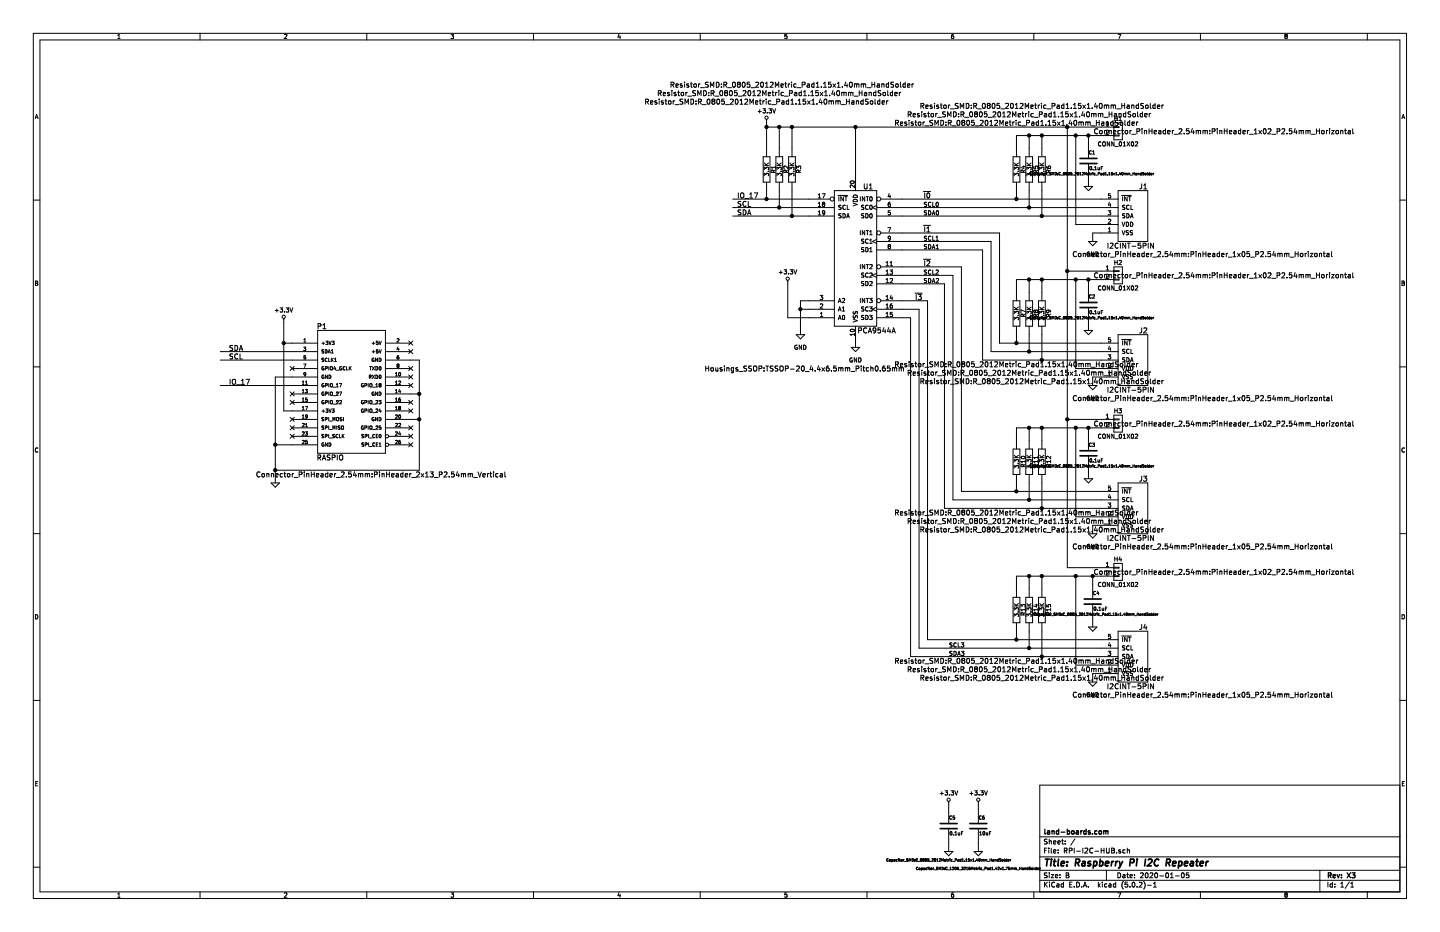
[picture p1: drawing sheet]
EESchema Schematic File Version 4
LIBS:RPI-I2C-HUB-cache
EELAYER 26 0
EELAYER END
$Descr B 17000 11000
encoding utf-8
Sheet 1 1
Title "Raspberry Pi I2C Repeater"
Date "2020-01-05"
Rev "X3"
Comp "land-boards.com"
Comment1 ""
Comment2 ""
Comment3 ""
Comment4 ""
$EndDescr
$Comp
L RPI-I2C-HUB-rescue:RASPIO P1
U 1 1
P 4150 4650
F 0 "P1" H 3800 5450 60  0000 C CNN
F 1 "RASPIO" H 3900 3900 60  0000 C CNN
F 2 "Connector_PinHeader_2.54mm:PinHeader_2x13_P2.54mm_Vertical" H 4500 3700 60  0000 C CNN
F 3 "" H 4150 4650 60  0000 C CNN
	1    4150 4650
	1    0    0    -1  
$EndComp
Text Label 2700 4150 0    60   ~ 0
SDA
Text Label 2700 4250 0    60   ~ 0
SCL
Text Label 2700 4550 0    60   ~ 0
IO_17
Text Label 8700 2550 0    60   ~ 0
SDA
Text Label 8700 2450 0    60   ~ 0
SCL
$Comp
L RPI-I2C-HUB-rescue:GND #PWR01
U 1 1
P 3250 5700
F 0 "#PWR01" H 3250 5700 30  0001 C CNN
F 1 "GND" H 3250 5630 30  0001 C CNN
F 2 "" H 3250 5700 60  0000 C CNN
F 3 "" H 3250 5700 60  0000 C CNN
	1    3250 5700
	1    0    0    -1  
$EndComp
$Comp
L RPI-I2C-HUB-rescue:C C5
U 1 1
P 11200 9750
F 0 "C5" H 11200 9850 40  0000 L CNN
F 1 "0.1uF" H 11206 9665 40  0000 L CNN
F 2 "Capacitor_SMD:C_0805_2012Metric_Pad1.15x1.40mm_HandSolder" H 11200 9350 30  0000 C CNN
F 3 "~" H 11200 9750 60  0000 C CNN
	1    11200 9750
	1    0    0    -1  
$EndComp
$Comp
L RPI-I2C-HUB-rescue:GND #PWR02
U 1 1
P 11200 10050
F 0 "#PWR02" H 11200 10050 30  0001 C CNN
F 1 "GND" H 11200 9980 30  0001 C CNN
F 2 "" H 11200 10050 60  0000 C CNN
F 3 "" H 11200 10050 60  0000 C CNN
	1    11200 10050
	1    0    0    -1  
$EndComp
$Comp
L RPI-I2C-HUB-rescue:C C6
U 1 1
P 11550 9750
F 0 "C6" H 11550 9850 40  0000 L CNN
F 1 "10uF" H 11556 9665 40  0000 L CNN
F 2 "Capacitor_SMD:C_1206_3216Metric_Pad1.42x1.75mm_HandSolder" H 11550 9250 30  0000 C CNN
F 3 "~" H 11550 9750 60  0000 C CNN
	1    11550 9750
	1    0    0    -1  
$EndComp
$Comp
L RPI-I2C-HUB-rescue:GND #PWR03
U 1 1
P 11550 10050
F 0 "#PWR03" H 11550 10050 30  0001 C CNN
F 1 "GND" H 11550 9980 30  0001 C CNN
F 2 "" H 11550 10050 60  0000 C CNN
F 3 "" H 11550 10050 60  0000 C CNN
	1    11550 10050
	1    0    0    -1  
$EndComp
Wire Wire Line
	11550 9950 11550 10050
Wire Wire Line
	11200 9950 11200 10050
Wire Wire Line
	11200 9500 11200 9550
Connection ~ 3250 5550
Connection ~ 4950 4950
Wire Wire Line
	4950 4950 4850 4950
Connection ~ 4950 4650
Wire Wire Line
	4850 4650 4950 4650
Connection ~ 3250 5250
Wire Wire Line
	4950 4250 4850 4250
Wire Wire Line
	4950 4250 4950 4650
Wire Wire Line
	4950 5550 3250 5550
Wire Wire Line
	3250 5250 3450 5250
Wire Wire Line
	3250 4450 3250 5250
Wire Wire Line
	3450 4450 3250 4450
Wire Wire Line
	3350 4850 3450 4850
Wire Wire Line
	3350 3800 3350 4050
Wire Wire Line
	3450 4150 2600 4150
Wire Wire Line
	3450 4550 2600 4550
Wire Wire Line
	3450 4250 2600 4250
Connection ~ 3350 4050
Wire Wire Line
	3350 4050 3450 4050
$Comp
L RPI-I2C-HUB-rescue:PCA9544A U1
U 1 1
P 10100 3050
F 0 "U1" H 10250 3900 60  0000 C CNN
F 1 "PCA9544A" H 10350 2200 60  0000 C CNN
F 2 "Housings_SSOP:TSSOP-20_4.4x6.5mm_Pitch0.65mm" H 9500 1750 60  0000 C CNN
F 3 "" H 10150 2900 60  0000 C CNN
	1    10100 3050
	1    0    0    -1  
$EndComp
Wire Wire Line
	9050 1500 9200 1500
Wire Wire Line
	10100 1500 10100 2100
Wire Wire Line
	10100 4000 10100 4100
$Comp
L RPI-I2C-HUB-rescue:GND #PWR04
U 1 1
P 10100 4100
F 0 "#PWR04" H 10100 3850 50  0001 C CNN
F 1 "GND" H 10100 3950 50  0000 C CNN
F 2 "" H 10100 4100 60  0000 C CNN
F 3 "" H 10100 4100 60  0000 C CNN
	1    10100 4100
	1    0    0    -1  
$EndComp
Wire Wire Line
	8650 2350 9050 2350
Wire Wire Line
	8650 2450 9200 2450
Wire Wire Line
	8650 2550 9350 2550
$Comp
L RPI-I2C-HUB-rescue:R R3
U 1 1
P 9350 2000
F 0 "R3" V 9430 2000 50  0000 C CNN
F 1 "3.3K" V 9350 2000 50  0000 C CNN
F 2 "Resistor_SMD:R_0805_2012Metric_Pad1.15x1.40mm_HandSolder" H 9350 3000 60  0000 C CNN
F 3 "" H 9350 2000 60  0000 C CNN
	1    9350 2000
	1    0    0    -1  
$EndComp
$Comp
L RPI-I2C-HUB-rescue:R R2
U 1 1
P 9200 2000
F 0 "R2" V 9280 2000 50  0000 C CNN
F 1 "3.3K" V 9200 2000 50  0000 C CNN
F 2 "Resistor_SMD:R_0805_2012Metric_Pad1.15x1.40mm_HandSolder" H 9200 2900 60  0000 C CNN
F 3 "" H 9200 2000 60  0000 C CNN
	1    9200 2000
	1    0    0    -1  
$EndComp
$Comp
L RPI-I2C-HUB-rescue:R R1
U 1 1
P 9050 2000
F 0 "R1" V 9130 2000 50  0000 C CNN
F 1 "3.3K" V 9050 2000 50  0000 C CNN
F 2 "Resistor_SMD:R_0805_2012Metric_Pad1.15x1.40mm_HandSolder" H 9050 2800 60  0000 C CNN
F 3 "" H 9050 2000 60  0000 C CNN
	1    9050 2000
	1    0    0    -1  
$EndComp
Wire Wire Line
	9050 2250 9050 2350
Connection ~ 9050 2350
Wire Wire Line
	9200 2250 9200 2450
Connection ~ 9200 2450
Wire Wire Line
	9350 2250 9350 2550
Connection ~ 9350 2550
Wire Wire Line
	9050 1450 9050 1500
Wire Wire Line
	9200 1750 9200 1500
Connection ~ 9200 1500
Wire Wire Line
	9350 1750 9350 1500
Connection ~ 9350 1500
$Comp
L RPI-I2C-HUB-rescue:I2CINT-5PIN J1
U 1 1
P 13400 2500
F 0 "J1" H 13300 2800 60  0000 C CNN
F 1 "I2CINT-5PIN" H 13450 2100 60  0000 C CNN
F 2 "Connector_PinHeader_2.54mm:PinHeader_1x05_P2.54mm_Horizontal" H 12600 2000 60  0000 C CNN
F 3 "" H 13400 2350 60  0000 C CNN
	1    13400 2500
	-1   0    0    -1  
$EndComp
Connection ~ 10100 1500
Wire Wire Line
	12700 2650 13000 2650
Wire Wire Line
	12000 1600 12150 1600
Wire Wire Line
	12000 1600 12000 1750
Wire Wire Line
	12150 1750 12150 1600
Connection ~ 12150 1600
Wire Wire Line
	12300 1750 12300 1600
Connection ~ 12300 1600
Wire Wire Line
	10650 2350 12000 2350
Wire Wire Line
	12000 2350 12000 2250
Connection ~ 12000 2350
$Comp
L RPI-I2C-HUB-rescue:I2CINT-5PIN J2
U 1 1
P 13400 4200
F 0 "J2" H 13300 4500 60  0000 C CNN
F 1 "I2CINT-5PIN" H 13450 3800 60  0000 C CNN
F 2 "Connector_PinHeader_2.54mm:PinHeader_1x05_P2.54mm_Horizontal" H 12600 3700 60  0000 C CNN
F 3 "" H 13400 4050 60  0000 C CNN
	1    13400 4200
	-1   0    0    -1  
$EndComp
Wire Wire Line
	12700 4350 13000 4350
Wire Wire Line
	12000 3300 12150 3300
Wire Wire Line
	12000 3300 12000 3450
Wire Wire Line
	12150 3450 12150 3300
Connection ~ 12150 3300
Wire Wire Line
	12300 3450 12300 3300
Connection ~ 12300 3300
Wire Wire Line
	11800 4050 12000 4050
Wire Wire Line
	12000 4050 12000 3950
Wire Wire Line
	12150 4150 12150 3950
Wire Wire Line
	12300 4250 12300 3950
Connection ~ 12300 4250
Connection ~ 12150 4150
Connection ~ 12000 4050
$Comp
L RPI-I2C-HUB-rescue:I2CINT-5PIN J3
U 1 1
P 13400 5950
F 0 "J3" H 13300 6250 60  0000 C CNN
F 1 "I2CINT-5PIN" H 13450 5550 60  0000 C CNN
F 2 "Connector_PinHeader_2.54mm:PinHeader_1x05_P2.54mm_Horizontal" H 12600 5450 60  0000 C CNN
F 3 "" H 13400 5800 60  0000 C CNN
	1    13400 5950
	-1   0    0    -1  
$EndComp
Wire Wire Line
	12700 6100 13000 6100
Wire Wire Line
	12000 5050 12150 5050
Wire Wire Line
	12000 5050 12000 5200
Wire Wire Line
	12150 5200 12150 5050
Connection ~ 12150 5050
Wire Wire Line
	12300 5200 12300 5050
Connection ~ 12300 5050
Wire Wire Line
	11350 5800 12000 5800
Wire Wire Line
	12000 5800 12000 5700
Wire Wire Line
	12150 5900 12150 5700
Wire Wire Line
	12300 6000 12300 5700
Connection ~ 12300 6000
Connection ~ 12150 5900
Connection ~ 12000 5800
$Comp
L RPI-I2C-HUB-rescue:I2CINT-5PIN J4
U 1 1
P 13400 7700
F 0 "J4" H 13300 8000 60  0000 C CNN
F 1 "I2CINT-5PIN" H 13450 7300 60  0000 C CNN
F 2 "Connector_PinHeader_2.54mm:PinHeader_1x05_P2.54mm_Horizontal" H 12600 7200 60  0000 C CNN
F 3 "" H 13400 7550 60  0000 C CNN
	1    13400 7700
	-1   0    0    -1  
$EndComp
Wire Wire Line
	12700 7850 13000 7850
Wire Wire Line
	12000 6800 12150 6800
Wire Wire Line
	12000 6800 12000 6950
Wire Wire Line
	12150 6950 12150 6800
Connection ~ 12150 6800
Wire Wire Line
	12300 6950 12300 6800
Connection ~ 12300 6800
Wire Wire Line
	10950 7550 12000 7550
Wire Wire Line
	12000 7550 12000 7450
Wire Wire Line
	12150 7650 12150 7450
Wire Wire Line
	12300 7750 12300 7450
Connection ~ 12300 7750
Connection ~ 12150 7650
Connection ~ 12000 7550
Wire Wire Line
	12600 1500 12600 3200
Wire Wire Line
	12600 3200 13000 3200
Connection ~ 12600 1500
Wire Wire Line
	12600 4950 13000 4950
Connection ~ 12600 3200
Wire Wire Line
	12600 6700 13000 6700
Connection ~ 12600 4950
Wire Wire Line
	11800 4050 11800 2750
Wire Wire Line
	11800 2750 10650 2750
Wire Wire Line
	11600 2950 11600 4250
Wire Wire Line
	11700 2850 11700 4150
Wire Wire Line
	10650 3150 11350 3150
Wire Wire Line
	11350 3150 11350 5800
Wire Wire Line
	11150 3350 11150 6000
Wire Wire Line
	11250 3250 11250 5900
Wire Wire Line
	10650 3550 10950 3550
Wire Wire Line
	10950 3550 10950 7550
Wire Wire Line
	10750 3750 10750 7750
Wire Wire Line
	10850 7650 10850 3650
$Comp
L RPI-I2C-HUB-rescue:GND #PWR05
U 1 1
P 12900 2850
F 0 "#PWR05" H 12900 2600 50  0001 C CNN
F 1 "GND" H 12900 2700 50  0000 C CNN
F 2 "" H 12900 2850 60  0000 C CNN
F 3 "" H 12900 2850 60  0000 C CNN
	1    12900 2850
	1    0    0    -1  
$EndComp
Wire Wire Line
	13000 2750 12900 2750
Wire Wire Line
	12900 2750 12900 2850
$Comp
L RPI-I2C-HUB-rescue:GND #PWR06
U 1 1
P 12900 4550
F 0 "#PWR06" H 12900 4300 50  0001 C CNN
F 1 "GND" H 12900 4400 50  0000 C CNN
F 2 "" H 12900 4550 60  0000 C CNN
F 3 "" H 12900 4550 60  0000 C CNN
	1    12900 4550
	1    0    0    -1  
$EndComp
Wire Wire Line
	13000 4450 12900 4450
Wire Wire Line
	12900 4450 12900 4550
$Comp
L RPI-I2C-HUB-rescue:GND #PWR07
U 1 1
P 12900 6300
F 0 "#PWR07" H 12900 6050 50  0001 C CNN
F 1 "GND" H 12900 6150 50  0000 C CNN
F 2 "" H 12900 6300 60  0000 C CNN
F 3 "" H 12900 6300 60  0000 C CNN
	1    12900 6300
	1    0    0    -1  
$EndComp
Wire Wire Line
	13000 6200 12900 6200
Wire Wire Line
	12900 6200 12900 6300
$Comp
L RPI-I2C-HUB-rescue:GND #PWR08
U 1 1
P 12900 8050
F 0 "#PWR08" H 12900 7800 50  0001 C CNN
F 1 "GND" H 12900 7900 50  0000 C CNN
F 2 "" H 12900 8050 60  0000 C CNN
F 3 "" H 12900 8050 60  0000 C CNN
	1    12900 8050
	1    0    0    -1  
$EndComp
Wire Wire Line
	13000 7950 12900 7950
Wire Wire Line
	12900 7950 12900 8050
$Comp
L RPI-I2C-HUB-rescue:R R6
U 1 1
P 12300 2000
F 0 "R6" V 12380 2000 50  0000 C CNN
F 1 "3.3K" V 12300 2000 50  0000 C CNN
F 2 "Resistor_SMD:R_0805_2012Metric_Pad1.15x1.40mm_HandSolder" H 12300 2750 60  0000 C CNN
F 3 "" H 12300 2000 60  0000 C CNN
	1    12300 2000
	1    0    0    -1  
$EndComp
$Comp
L RPI-I2C-HUB-rescue:R R5
U 1 1
P 12150 2000
F 0 "R5" V 12230 2000 50  0000 C CNN
F 1 "3.3K" V 12150 2000 50  0000 C CNN
F 2 "Resistor_SMD:R_0805_2012Metric_Pad1.15x1.40mm_HandSolder" H 12150 2650 60  0000 C CNN
F 3 "" H 12150 2000 60  0000 C CNN
	1    12150 2000
	1    0    0    -1  
$EndComp
$Comp
L RPI-I2C-HUB-rescue:R R4
U 1 1
P 12000 2000
F 0 "R4" V 12080 2000 50  0000 C CNN
F 1 "3.3K" V 12000 2000 50  0000 C CNN
F 2 "Resistor_SMD:R_0805_2012Metric_Pad1.15x1.40mm_HandSolder" H 12000 2550 60  0000 C CNN
F 3 "" H 12000 2000 60  0000 C CNN
	1    12000 2000
	1    0    0    -1  
$EndComp
$Comp
L RPI-I2C-HUB-rescue:R R9
U 1 1
P 12300 3700
F 0 "R9" V 12380 3700 50  0000 C CNN
F 1 "3.3K" V 12300 3700 50  0000 C CNN
F 2 "Resistor_SMD:R_0805_2012Metric_Pad1.15x1.40mm_HandSolder" H 12300 2900 60  0000 C CNN
F 3 "" H 12300 3700 60  0000 C CNN
	1    12300 3700
	1    0    0    -1  
$EndComp
$Comp
L RPI-I2C-HUB-rescue:R R8
U 1 1
P 12150 3700
F 0 "R8" V 12230 3700 50  0000 C CNN
F 1 "3.3K" V 12150 3700 50  0000 C CNN
F 2 "Resistor_SMD:R_0805_2012Metric_Pad1.15x1.40mm_HandSolder" H 12150 3000 60  0000 C CNN
F 3 "" H 12150 3700 60  0000 C CNN
	1    12150 3700
	1    0    0    -1  
$EndComp
$Comp
L RPI-I2C-HUB-rescue:R R7
U 1 1
P 12000 3700
F 0 "R7" V 12080 3700 50  0000 C CNN
F 1 "3.3K" V 12000 3700 50  0000 C CNN
F 2 "Resistor_SMD:R_0805_2012Metric_Pad1.15x1.40mm_HandSolder" H 12000 3100 60  0000 C CNN
F 3 "" H 12000 3700 60  0000 C CNN
	1    12000 3700
	1    0    0    -1  
$EndComp
$Comp
L RPI-I2C-HUB-rescue:R R12
U 1 1
P 12300 5450
F 0 "R12" V 12380 5450 50  0000 C CNN
F 1 "3.3K" V 12300 5450 50  0000 C CNN
F 2 "Resistor_SMD:R_0805_2012Metric_Pad1.15x1.40mm_HandSolder" H 12300 4650 60  0000 C CNN
F 3 "" H 12300 5450 60  0000 C CNN
	1    12300 5450
	1    0    0    -1  
$EndComp
$Comp
L RPI-I2C-HUB-rescue:R R11
U 1 1
P 12150 5450
F 0 "R11" V 12230 5450 50  0000 C CNN
F 1 "3.3K" V 12150 5450 50  0000 C CNN
F 2 "Resistor_SMD:R_0805_2012Metric_Pad1.15x1.40mm_HandSolder" H 12150 4750 60  0000 C CNN
F 3 "" H 12150 5450 60  0000 C CNN
	1    12150 5450
	1    0    0    -1  
$EndComp
$Comp
L RPI-I2C-HUB-rescue:R R10
U 1 1
P 12000 5450
F 0 "R10" V 12080 5450 50  0000 C CNN
F 1 "3.3K" V 12000 5450 50  0000 C CNN
F 2 "Resistor_SMD:R_0805_2012Metric_Pad1.15x1.40mm_HandSolder" H 12000 4850 60  0000 C CNN
F 3 "" H 12000 5450 60  0000 C CNN
	1    12000 5450
	1    0    0    -1  
$EndComp
$Comp
L RPI-I2C-HUB-rescue:R R15
U 1 1
P 12300 7200
F 0 "R15" V 12380 7200 50  0000 C CNN
F 1 "3.3K" V 12300 7200 50  0000 C CNN
F 2 "Resistor_SMD:R_0805_2012Metric_Pad1.15x1.40mm_HandSolder" H 12300 6400 60  0000 C CNN
F 3 "" H 12300 7200 60  0000 C CNN
	1    12300 7200
	1    0    0    -1  
$EndComp
$Comp
L RPI-I2C-HUB-rescue:R R14
U 1 1
P 12150 7200
F 0 "R14" V 12230 7200 50  0000 C CNN
F 1 "3.3K" V 12150 7200 50  0000 C CNN
F 2 "Resistor_SMD:R_0805_2012Metric_Pad1.15x1.40mm_HandSolder" H 12150 6500 60  0000 C CNN
F 3 "" H 12150 7200 60  0000 C CNN
	1    12150 7200
	1    0    0    -1  
$EndComp
$Comp
L RPI-I2C-HUB-rescue:R R13
U 1 1
P 12000 7200
F 0 "R13" V 12080 7200 50  0000 C CNN
F 1 "3.3K" V 12000 7200 50  0000 C CNN
F 2 "Resistor_SMD:R_0805_2012Metric_Pad1.15x1.40mm_HandSolder" H 12000 6600 60  0000 C CNN
F 3 "" H 12000 7200 60  0000 C CNN
	1    12000 7200
	1    0    0    -1  
$EndComp
Wire Wire Line
	9550 3550 9450 3550
Wire Wire Line
	9450 3550 9450 3650
Wire Wire Line
	9550 3650 9450 3650
Connection ~ 9450 3650
$Comp
L RPI-I2C-HUB-rescue:GND #PWR09
U 1 1
P 9450 3950
F 0 "#PWR09" H 9450 3700 50  0001 C CNN
F 1 "GND" H 9450 3800 50  0000 C CNN
F 2 "" H 9450 3950 60  0000 C CNN
F 3 "" H 9450 3950 60  0000 C CNN
	1    9450 3950
	1    0    0    -1  
$EndComp
Text Label 10900 2350 0    60   ~ 0
~I0
Text Label 10900 2750 0    60   ~ 0
~I1
Text Label 10900 3150 0    60   ~ 0
~I2
Text Label 10800 3550 0    60   ~ 0
~I3
Wire Wire Line
	12700 2650 12700 1600
Connection ~ 12700 1600
$Comp
L RPI-I2C-HUB-rescue:CONN_01X02-conn H1
U 1 1
P 13200 1550
F 0 "H1" H 13200 1700 50  0000 C CNN
F 1 "CONN_01X02" H 13200 1400 50  0000 C CNN
F 2 "Connector_PinHeader_2.54mm:PinHeader_1x02_P2.54mm_Horizontal" H 14450 1550 60  0000 C CNN
F 3 "" H 13200 1550 60  0000 C CNN
	1    13200 1550
	1    0    0    -1  
$EndComp
$Comp
L RPI-I2C-HUB-rescue:CONN_01X02-conn H2
U 1 1
P 13200 3250
F 0 "H2" H 13200 3400 50  0000 C CNN
F 1 "CONN_01X02" H 13200 3100 50  0000 C CNN
F 2 "Connector_PinHeader_2.54mm:PinHeader_1x02_P2.54mm_Horizontal" H 14450 3250 60  0000 C CNN
F 3 "" H 13200 3250 60  0000 C CNN
	1    13200 3250
	1    0    0    -1  
$EndComp
$Comp
L RPI-I2C-HUB-rescue:CONN_01X02-conn H3
U 1 1
P 13200 5000
F 0 "H3" H 13200 5150 50  0000 C CNN
F 1 "CONN_01X02" H 13200 4850 50  0000 C CNN
F 2 "Connector_PinHeader_2.54mm:PinHeader_1x02_P2.54mm_Horizontal" H 14450 5000 60  0000 C CNN
F 3 "" H 13200 5000 60  0000 C CNN
	1    13200 5000
	1    0    0    -1  
$EndComp
$Comp
L RPI-I2C-HUB-rescue:CONN_01X02-conn H4
U 1 1
P 13200 6750
F 0 "H4" H 13200 6900 50  0000 C CNN
F 1 "CONN_01X02" H 13200 6600 50  0000 C CNN
F 2 "Connector_PinHeader_2.54mm:PinHeader_1x02_P2.54mm_Horizontal" H 14450 6750 60  0000 C CNN
F 3 "" H 13200 6750 60  0000 C CNN
	1    13200 6750
	1    0    0    -1  
$EndComp
Wire Wire Line
	12700 4350 12700 3300
Connection ~ 12700 3300
Wire Wire Line
	12700 6100 12700 5050
Connection ~ 12700 5050
Wire Wire Line
	12700 7850 12700 6800
Connection ~ 12700 6800
Text Label 8700 2350 0    60   ~ 0
IO_17
$Comp
L RPI-I2C-HUB-rescue:+3.3V #PWR010
U 1 1
P 3350 3800
F 0 "#PWR010" H 3350 3650 50  0001 C CNN
F 1 "+3.3V" H 3350 3940 50  0000 C CNN
F 2 "" H 3350 3800 60  0000 C CNN
F 3 "" H 3350 3800 60  0000 C CNN
	1    3350 3800
	1    0    0    -1  
$EndComp
Wire Wire Line
	11550 9500 11550 9550
$Comp
L RPI-I2C-HUB-rescue:+3.3V #PWR011
U 1 1
P 11550 9500
F 0 "#PWR011" H 11550 9350 50  0001 C CNN
F 1 "+3.3V" H 11550 9640 50  0000 C CNN
F 2 "" H 11550 9500 60  0000 C CNN
F 3 "" H 11550 9500 60  0000 C CNN
	1    11550 9500
	1    0    0    -1  
$EndComp
$Comp
L RPI-I2C-HUB-rescue:C C1
U 1 1
P 12850 1900
F 0 "C1" H 12850 2000 40  0000 L CNN
F 1 "0.1uF" H 12856 1815 40  0000 L CNN
F 2 "Capacitor_SMD:C_0805_2012Metric_Pad1.15x1.40mm_HandSolder" H 12888 1750 30  0000 C CNN
F 3 "~" H 12850 1900 60  0000 C CNN
	1    12850 1900
	1    0    0    -1  
$EndComp
$Comp
L RPI-I2C-HUB-rescue:GND #PWR012
U 1 1
P 12850 2200
F 0 "#PWR012" H 12850 2200 30  0001 C CNN
F 1 "GND" H 12850 2130 30  0001 C CNN
F 2 "" H 12850 2200 60  0000 C CNN
F 3 "" H 12850 2200 60  0000 C CNN
	1    12850 2200
	1    0    0    -1  
$EndComp
Wire Wire Line
	12850 2100 12850 2200
Wire Wire Line
	12850 1600 12850 1700
Connection ~ 12850 1600
$Comp
L RPI-I2C-HUB-rescue:GND #PWR013
U 1 1
P 12850 3900
F 0 "#PWR013" H 12850 3900 30  0001 C CNN
F 1 "GND" H 12850 3830 30  0001 C CNN
F 2 "" H 12850 3900 60  0000 C CNN
F 3 "" H 12850 3900 60  0000 C CNN
	1    12850 3900
	1    0    0    -1  
$EndComp
Wire Wire Line
	12850 3800 12850 3900
Wire Wire Line
	12850 3300 12850 3400
Connection ~ 12850 3300
$Comp
L RPI-I2C-HUB-rescue:GND #PWR014
U 1 1
P 12850 5650
F 0 "#PWR014" H 12850 5650 30  0001 C CNN
F 1 "GND" H 12850 5580 30  0001 C CNN
F 2 "" H 12850 5650 60  0000 C CNN
F 3 "" H 12850 5650 60  0000 C CNN
	1    12850 5650
	1    0    0    -1  
$EndComp
Wire Wire Line
	12850 5550 12850 5650
Wire Wire Line
	12850 5050 12850 5150
Connection ~ 12850 5050
$Comp
L RPI-I2C-HUB-rescue:GND #PWR015
U 1 1
P 12900 7400
F 0 "#PWR015" H 12900 7400 30  0001 C CNN
F 1 "GND" H 12900 7330 30  0001 C CNN
F 2 "" H 12900 7400 60  0000 C CNN
F 3 "" H 12900 7400 60  0000 C CNN
	1    12900 7400
	1    0    0    -1  
$EndComp
Wire Wire Line
	12900 7300 12900 7400
Wire Wire Line
	12900 6800 12900 6900
Connection ~ 12900 6800
$Comp
L RPI-I2C-HUB-rescue:+3.3V #PWR016
U 1 1
P 11200 9500
F 0 "#PWR016" H 11200 9350 50  0001 C CNN
F 1 "+3.3V" H 11200 9640 50  0000 C CNN
F 2 "" H 11200 9500 60  0000 C CNN
F 3 "" H 11200 9500 60  0000 C CNN
	1    11200 9500
	1    0    0    -1  
$EndComp
$Comp
L RPI-I2C-HUB-rescue:C C2
U 1 1
P 12850 3600
F 0 "C2" H 12850 3700 40  0000 L CNN
F 1 "0.1uF" H 12856 3515 40  0000 L CNN
F 2 "Capacitor_SMD:C_0805_2012Metric_Pad1.15x1.40mm_HandSolder" H 12888 3450 30  0000 C CNN
F 3 "~" H 12850 3600 60  0000 C CNN
	1    12850 3600
	1    0    0    -1  
$EndComp
$Comp
L RPI-I2C-HUB-rescue:C C3
U 1 1
P 12850 5350
F 0 "C3" H 12850 5450 40  0000 L CNN
F 1 "0.1uF" H 12856 5265 40  0000 L CNN
F 2 "Capacitor_SMD:C_0805_2012Metric_Pad1.15x1.40mm_HandSolder" H 12888 5200 30  0000 C CNN
F 3 "~" H 12850 5350 60  0000 C CNN
	1    12850 5350
	1    0    0    -1  
$EndComp
$Comp
L RPI-I2C-HUB-rescue:C C4
U 1 1
P 12900 7100
F 0 "C4" H 12900 7200 40  0000 L CNN
F 1 "0.1uF" H 12906 7015 40  0000 L CNN
F 2 "Capacitor_SMD:C_0805_2012Metric_Pad1.15x1.40mm_HandSolder" H 12938 6950 30  0000 C CNN
F 3 "~" H 12900 7100 60  0000 C CNN
	1    12900 7100
	1    0    0    -1  
$EndComp
$Comp
L RPI-I2C-HUB-rescue:+3.3V #PWR017
U 1 1
P 9050 1450
F 0 "#PWR017" H 9050 1300 50  0001 C CNN
F 1 "+3.3V" H 9050 1590 50  0000 C CNN
F 2 "" H 9050 1450 60  0000 C CNN
F 3 "" H 9050 1450 60  0000 C CNN
	1    9050 1450
	1    0    0    -1  
$EndComp
Connection ~ 9050 1500
NoConn ~ 3450 4350
NoConn ~ 3450 4650
NoConn ~ 3450 4750
NoConn ~ 3450 4950
NoConn ~ 3450 5050
NoConn ~ 3450 5150
NoConn ~ 4850 5250
NoConn ~ 4850 5150
NoConn ~ 4850 5050
NoConn ~ 4850 4850
NoConn ~ 4850 4750
NoConn ~ 4850 4550
NoConn ~ 4850 4450
NoConn ~ 4850 4350
NoConn ~ 4850 4150
NoConn ~ 4850 4050
Wire Wire Line
	11700 4150 12150 4150
Wire Wire Line
	11600 4250 12300 4250
Wire Wire Line
	11250 5900 12150 5900
Wire Wire Line
	11150 6000 12300 6000
Wire Wire Line
	10850 7650 12150 7650
Wire Wire Line
	10750 7750 12300 7750
Wire Wire Line
	10650 2450 12150 2450
Connection ~ 12150 2450
Wire Wire Line
	10650 2550 12300 2550
Wire Wire Line
	12300 2550 12300 2250
Connection ~ 12300 2550
Wire Wire Line
	9550 3750 9300 3750
Wire Wire Line
	9300 3750 9300 3350
$Comp
L RPI-I2C-HUB-rescue:+3.3V #PWR0101
U 1 1
P 9300 3350
F 0 "#PWR0101" H 9300 3200 50  0001 C CNN
F 1 "+3.3V" H 9300 3490 50  0000 C CNN
F 2 "" H 9300 3350 60  0000 C CNN
F 3 "" H 9300 3350 60  0000 C CNN
	1    9300 3350
	1    0    0    -1  
$EndComp
Wire Wire Line
	12150 2450 12150 2250
Wire Wire Line
	10650 2850 11700 2850
Wire Wire Line
	11600 2950 10650 2950
Wire Wire Line
	11250 3250 10650 3250
Wire Wire Line
	10650 3350 11150 3350
Wire Wire Line
	10650 3750 10750 3750
Wire Wire Line
	10850 3650 10650 3650
Wire Wire Line
	3250 5550 3250 5700
Wire Wire Line
	4950 4950 4950 5550
Wire Wire Line
	4950 4650 4950 4950
Wire Wire Line
	3250 5250 3250 5550
Wire Wire Line
	3350 4050 3350 4850
Wire Wire Line
	9050 2350 9550 2350
Wire Wire Line
	9200 2450 9550 2450
Wire Wire Line
	9350 2550 9550 2550
Wire Wire Line
	9200 1500 9350 1500
Wire Wire Line
	9350 1500 10100 1500
Wire Wire Line
	10100 1500 12600 1500
Wire Wire Line
	12150 1600 12300 1600
Wire Wire Line
	12300 1600 12700 1600
Wire Wire Line
	12000 2350 13000 2350
Wire Wire Line
	12150 3300 12300 3300
Wire Wire Line
	12300 3300 12700 3300
Wire Wire Line
	12300 4250 13000 4250
Wire Wire Line
	12150 4150 13000 4150
Wire Wire Line
	12000 4050 13000 4050
Wire Wire Line
	12150 5050 12300 5050
Wire Wire Line
	12300 5050 12700 5050
Wire Wire Line
	12300 6000 13000 6000
Wire Wire Line
	12150 5900 13000 5900
Wire Wire Line
	12000 5800 13000 5800
Wire Wire Line
	12150 6800 12300 6800
Wire Wire Line
	12300 6800 12700 6800
Wire Wire Line
	12300 7750 13000 7750
Wire Wire Line
	12150 7650 13000 7650
Wire Wire Line
	12000 7550 13000 7550
Wire Wire Line
	12600 1500 13000 1500
Wire Wire Line
	12600 3200 12600 4950
Wire Wire Line
	12600 4950 12600 6700
Wire Wire Line
	9450 3650 9450 3950
Wire Wire Line
	12700 1600 12850 1600
Wire Wire Line
	12700 3300 12850 3300
Wire Wire Line
	12700 5050 12850 5050
Wire Wire Line
	12700 6800 12900 6800
Wire Wire Line
	12850 1600 13000 1600
Wire Wire Line
	12850 3300 13000 3300
Wire Wire Line
	12850 5050 13000 5050
Wire Wire Line
	12900 6800 13000 6800
Wire Wire Line
	9050 1500 9050 1750
Wire Wire Line
	12150 2450 13000 2450
Wire Wire Line
	12300 2550 13000 2550
Text Label 10900 2450 0    50   ~ 0
SCL0
Text Label 10900 2550 0    50   ~ 0
SDA0
Text Label 10900 2850 0    50   ~ 0
SCL1
Text Label 10900 2950 0    50   ~ 0
SDA1
Text Label 10900 3250 0    50   ~ 0
SCL2
Text Label 10900 3350 0    50   ~ 0
SDA2
Text Label 11200 7650 0    50   ~ 0
SCL3
Text Label 11200 7750 0    50   ~ 0
SDA3
$EndSCHEMATC
